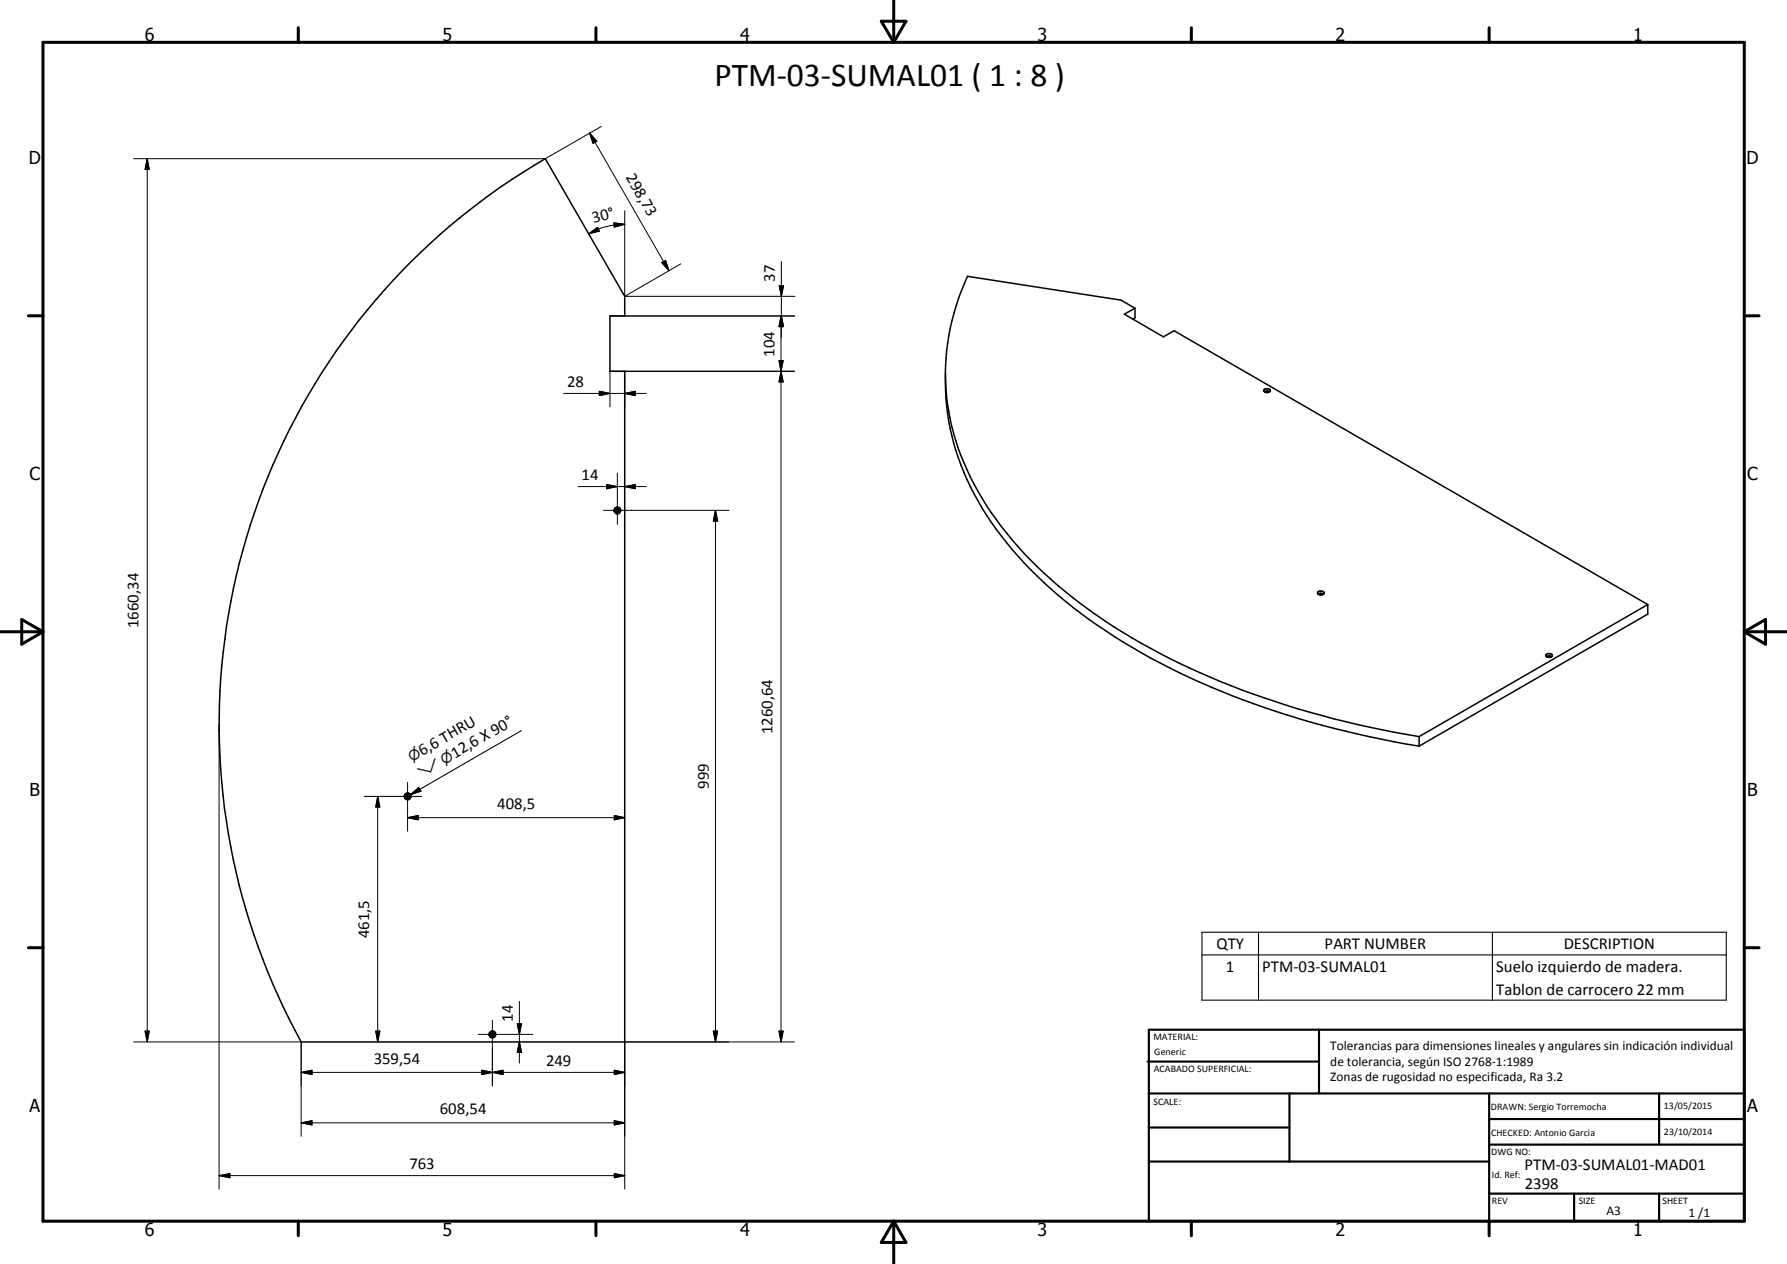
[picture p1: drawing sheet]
<svg xmlns="http://www.w3.org/2000/svg" width="420mm" height="297mm" viewBox="0 0 420 297" stroke-linecap="round" stroke-linejoin="round" font-family="sans-serif">
<g fill="none" stroke="#000" stroke-width=".35">
<path d="M96.8 61.4a157 157 0 0 1 31.4-24.1l18.7 32.3v4.7h-3.5v12.9h3.5v157.7h-76.1a153.7 153.7 0 0 1 26-183.5zM266.9 72.4l-2.5 1.4 9.1 5.4 2.5-1.5 111.4 64.4M266.9 72.4v2.3l-.6 .3M266.9 72.4l-3.3-1.9-36.1-5.6a53.5 53.5 0 0 0 2.4 50.5 89.7 89.7 0 0 0 28 29.2 170.2 170.2 0 0 0 52.9 23.5l2.8 .8a243.7 243.7 0 0 0 20.1 4.2M222.3 87.8a57.4 57.4 0 0 0 10.8 35 102.2 102.2 0 0 0 31 28.1 188.8 188.8 0 0 0 60.8 22.8l8.8 1.6M297.2 91.6a.84 .84 0 0 1 1.5 .3 .9 .9 0 0 1-1.6-.2zM297.5 92.2a.45 .45 0 0 1 .4-.3 .45 .45 0 0 1 .5 .2l-.1 .1M309.9 139.1a.98 .98 0 0 1 1.5 .3 .85 .85 0 0 1-.9 .4 .85 .85 0 0 1-.7-.6zM310.2 139.7l.1-.3 .6 .1v.2M363.4 153.9a.81 .81 0 0 1 .9-.4 .81 .81 0 0 1 .6 .7l-.4 .3h-.6l-.4-.2zM363.8 154.4l.3-.3 .4 .1 .1 .2M387.4 142.1v2.2l-53.7 31"/>
<path d="M387.4 142.1l-53.7 31M333.7 173.1v2.2"/>
<circle cx="145.1" cy="120" r=".42"/>
<circle cx="145.1" cy="119.9" r=".78"/>
<circle cx="95.8" cy="187.2" r=".41"/>
<circle cx="95.8" cy="187.1" r=".79"/>
<circle cx="115.8" cy="243.1" r=".8"/>
<circle cx="115.8" cy="243.1" r=".41"/>
</g>
<g fill="none" stroke="#000" stroke-width=".71">
<path d="M10.1 9.9h400v277.1h-400zM70.1 6.5v3.4M140.1 6.5v3.4M207.2 5h5.8l-2.9 4.9zM210.1 0v9.9M280.1 6.5v3.4M350.1 6.5v3.4M6.7 74.2h3.4M410.1 74.2h3.5M.1 148.5h10M5.1 145.6l5 2.9-5 2.9zM410.1 148.5h10"/>
<path d="M410.1 148.5l5-2.9v5.8zM6.7 222.7h3.4M410.1 222.7h3.5M70.1 287v3.4M140.1 287v3.4M210.1 287v10M210.1 287l2.9 5h-5.8zM280.1 287v3.4M350.1 287v3.4"/>
</g>
<g fill="none" stroke="#000" stroke-width=".51">
<path d="M269.8 249.5h40.3M270.1 242h140v45h-140zM270.1 257h140M303.2 257v16M310.1 242v15M350.1 257v30M390.1 257v12M270.1 265h33.1M270.1 273h80M350.1 269h60M350.1 263h60M350.1 280.5h60"/>
<path d="M370.1 280.5v6.5M390.1 280.5v6.5"/>
</g>
<path d="M122.6 171.7l-26 15M96.6 186.7l1.9-1.6 .5 .8zM282.6 219.1h123.3v15.9h-123.3zM295.9 219.1v15.9M350.9 219.1v15.9M282.6 224.4h123.3" fill="none" stroke="#000" stroke-width=".25"/>
<g fill="none" stroke="#000" stroke-width=".24">
<path d="M34.6 37.3l.5 2.5h-1zM34.6 37.3v207.6M138.6 31.3l1.7 1.9-.9 .5zM138.6 31.3l18.7 32.3M141.4 29.7l-13.2 7.6h-96.8M138.4 54.9l2.1-1.5 .4 .9zM144.3 52.4l2.6 .3-2.5 .7zM146.9 49.5v20.1M146.9 52.7a16.7 16.7 0 0 0-8.5 2.2M143.4 74.3h43.5M146.9 69.6h40M155.6 61.7l.9-.5 .8 2.4z"/>
<path d="M160.1 62l-13.2 7.6M183.2 67.1h1l-.5 2.5zM183.6 74.3l.5 2.5h-.9zM183.6 74.3v170.6M183.6 74.3l.5 2.5M183.6 74.3l-.4 2.5h1l-.5-2.5-.5 2.5M183.7 74.3l.5 2.5h-1zM183.7 61.5v17.7M132.5 92.5h19.4M140.9 91.9l2.5 .6-2.5 .5zM146.9 92.5l2.5-.6v1.1zM146.9 87.2v8.4"/>
<path d="M183.2 84.8h.9l-.5 2.4zM183.6 87.2l.5 2.5h-.9zM186.8 87.2h-43.4v8.4M136 114.3h15.9M141.9 119.9h29.5M142.7 113.9l2.4 .4-2.4 .6zM145.1 111.2v12M146.9 114.3l2.5-.4v1zM168.2 119.9l.5 2.6h-1zM168.2 119.9v125M51.5 170.3v109.1M85.6 187.2h13.5"/>
<path d="M88.8 187.2l.5 2.5h-1zM88.8 187.2v57.7M95.8 192.2l2.5-.6v1.1zM95.8 183.9v11.4M95.8 192.2h51.1M144.4 191.6l2.5 .6-2.5 .5zM115.8 239.8v15.4M122.1 235.3v14.5M31.4 244.9h39.4v22.1M34.1 242.3h1l-.5 2.6zM70.8 252l2.6-.5v1zM70.8 252h76.1"/>
<path d="M88.3 242.3h1l-.5 2.6zM112.5 243.1h12.8M113.3 251.5l2.5 .5-2.5 .5zM113.3 251.5l5 1v-1l-5 1zM115.8 252l2.5-.5v1zM121.6 240.6h1l-.5 2.5zM122.1 244.9l.5 2.4h-1zM144.4 251.5l2.5 .5-2.5 .5zM167.7 242.3h1l-.5 2.6zM183.2 242.3h.9l-.5 2.6zM186.8 244.9h-39.9v34.5M51.5 276.3l2.5-.5v1z"/>
<path d="M51.5 276.3h95.4M70.8 263.9l2.6-.5v1zM70.8 263.9h76.1M144.4 263.4l2.5 .5-2.5 .5zM144.4 275.8l2.5 .5-2.5 .5z"/>
</g>
<g fill="#000">
<path d="M34.6 37.3l.5 2.5h-1zM138.6 31.3l1.7 1.9-.9 .5zM138.4 54.9l2.1-1.5 .4 .9zM144.3 52.4l2.6 .3-2.5 .7zM155.6 61.7l.9-.5 .8 2.4zM183.2 67.1h1l-.5 2.5zM183.6 74.3l.5 2.5h-.9zM183.7 74.3l.5 2.5h-1zM140.9 91.9l2.5 .6-2.5 .5zM146.9 92.5l2.5-.6v1.1zM183.2 84.8h.9l-.5 2.4zM183.6 87.2l.5 2.5h-.9z"/>
<path d="M142.7 113.9l2.4 .4-2.4 .6zM146.9 114.3l2.5-.4v1zM168.2 119.9l.5 2.6h-1zM88.8 187.2l.5 2.5h-1zM95.8 192.2l2.5-.6v1.1zM96.6 186.7l1.9-1.6 .5 .8zM144.4 191.6l2.5 .6-2.5 .5zM34.1 242.3h1l-.5 2.6zM70.8 252l2.6-.5v1zM88.3 242.3h1l-.5 2.6zM113.3 251.5l2.5 .5-2.5 .5zM115.8 252l2.5-.5v1z"/>
<path d="M121.6 240.6h1l-.5 2.5zM122.1 244.9l.5 2.4h-1zM144.4 251.5l2.5 .5-2.5 .5zM167.7 242.3h1l-.5 2.6zM183.2 242.3h.9l-.5 2.6zM51.5 276.3l2.5-.5v1zM70.8 263.9l2.6-.5v1zM144.4 263.4l2.5 .5-2.5 .5zM144.4 275.8l2.5 .5-2.5 .5z"/>
</g>
<text font-size="7.9" x="168" y="20.1">PTM-03-SUMAL01 ( 1 : 8 )</text>
<g font-size="4.2">
<text x="34" y="9.6">6</text>
<text x="104" y="9.6">5</text>
<text x="174" y="9.6">4</text>
<text x="244" y="9.6">3</text>
<text x="314" y="9.6">2</text>
<text x="384" y="9.6">1</text>
<text x="6.8" y="38.7">D</text>
<text x="410.6" y="38.7">D</text>
<text x="7" y="112.9">C</text>
<text x="410.8" y="112.9">C</text>
<text x="7" y="187.1">B</text>
<text x="410.8" y="187.1">B</text>
<text x="7" y="261.4">A</text>
<text x="410.8" y="261.4">A</text>
<text x="34" y="290.4">6</text>
<text x="104" y="290.4">5</text>
<text x="174" y="290.4">4</text>
<text x="244" y="290.4">3</text>
<text x="314" y="290.4">2</text>
<text x="384" y="290.4">1</text>
</g>
<g font-size="3.9">
<text x="147.1" y="41.7" transform="rotate(60 147.1 41.7)">298,73</text>
<text x="139.6" y="52.5" transform="rotate(-15 139.6 52.5)">30°</text>
<text x="182.2" y="66.2" transform="rotate(-90 182.2 66.2)">37</text>
<text x="182.1" y="83.8" transform="rotate(-90 182.1 83.8)">104</text>
<text x="133.3" y="90.9">28</text>
<text x="136.7" y="112.9">14</text>
<text x="32.5" y="147.6" transform="rotate(-90 32.5 147.6)">1660,34</text>
<text x="181.6" y="172.5" transform="rotate(-90 181.6 172.5)">1260,64</text>
<text x="99.3" y="177.7" transform="rotate(-30 99.3 177.7)">6,6 THRU</text>
<text x="106.9" y="178.3" transform="rotate(-30 106.9 178.3)">12,6 X 90°</text>
<text x="166.7" y="185.4" transform="rotate(-90 166.7 185.4)">999</text>
<text x="116.9" y="190.1">408,5</text>
<text x="86.8" y="220.5" transform="rotate(-90 86.8 220.5)">461,5</text>
<text x="286" y="223">QTY</text>
<text x="311.4" y="223">PART NUMBER</text>
<text x="367.7" y="223">DESCRIPTION</text>
<text x="288.2" y="228.3">1</text>
<text x="296.8" y="228.3">PTM-03-SUMAL01</text>
<text x="351.8" y="228.4">Suelo izquierdo de madera.</text>
<text x="351.8" y="233.7">Tablon de carrocero 22 mm</text>
<text x="120.6" y="240.1" transform="rotate(-90 120.6 240.1)">14</text>
<text x="87.9" y="249.9">359,54</text>
<text x="128.4" y="250.4">249</text>
<text x="103.4" y="261.8">608,54</text>
<text x="96.3" y="274.7">763</text>
<text x="358.5" y="275">PTM-03-SUMAL01-MAD01</text>
<text x="358.5" y="279.4">2398</text>
</g>
<g font-size="3.3">
<text x="96.8" y="179.1" transform="rotate(-30 96.8 179.1)">n</text>
<text x="104.5" y="179.7" transform="rotate(-30 104.5 179.7)">n</text>
<text x="99" y="182.9" transform="rotate(-30 99 182.9)">w</text>
</g>
<g font-size="3.1">
<text x="312.7" y="246.8">Tolerancias para dimensiones lineales y angulares sin indicación individual</text>
<text x="312.7" y="250.4">de tolerancia, según ISO 2768-1:1989</text>
<text x="312.7" y="254">Zonas de rugosidad no especificada, Ra 3.2</text>
<text x="377.7" y="285.6">A3</text>
<text x="397" y="285.9">1 /1</text>
</g>
<g font-size="2.4">
<text x="271.2" y="244.4">MATERIAL:</text>
<text x="271.3" y="252">ACABADO SUPERFICIAL:</text>
<text x="271.4" y="247.9">Generic</text>
<text x="271.2" y="259.7">SCALE:</text>
<text x="350.6" y="260.8">DRAWN: Sergio Torremocha</text>
<text x="391.2" y="260.6">13/05/2015</text>
<text x="350.6" y="267">CHECKED: Antonio Garcia</text>
<text x="391.2" y="266.7">23/10/2014</text>
<text x="350.6" y="271.4">DWG NO:</text>
<text x="350.8" y="276.9">Id. Ref:</text>
<text x="350.8" y="282.8">REV</text>
<text x="371.2" y="282.9">SIZE</text>
<text x="390.9" y="282.9">SHEET</text>
</g>
</svg>
